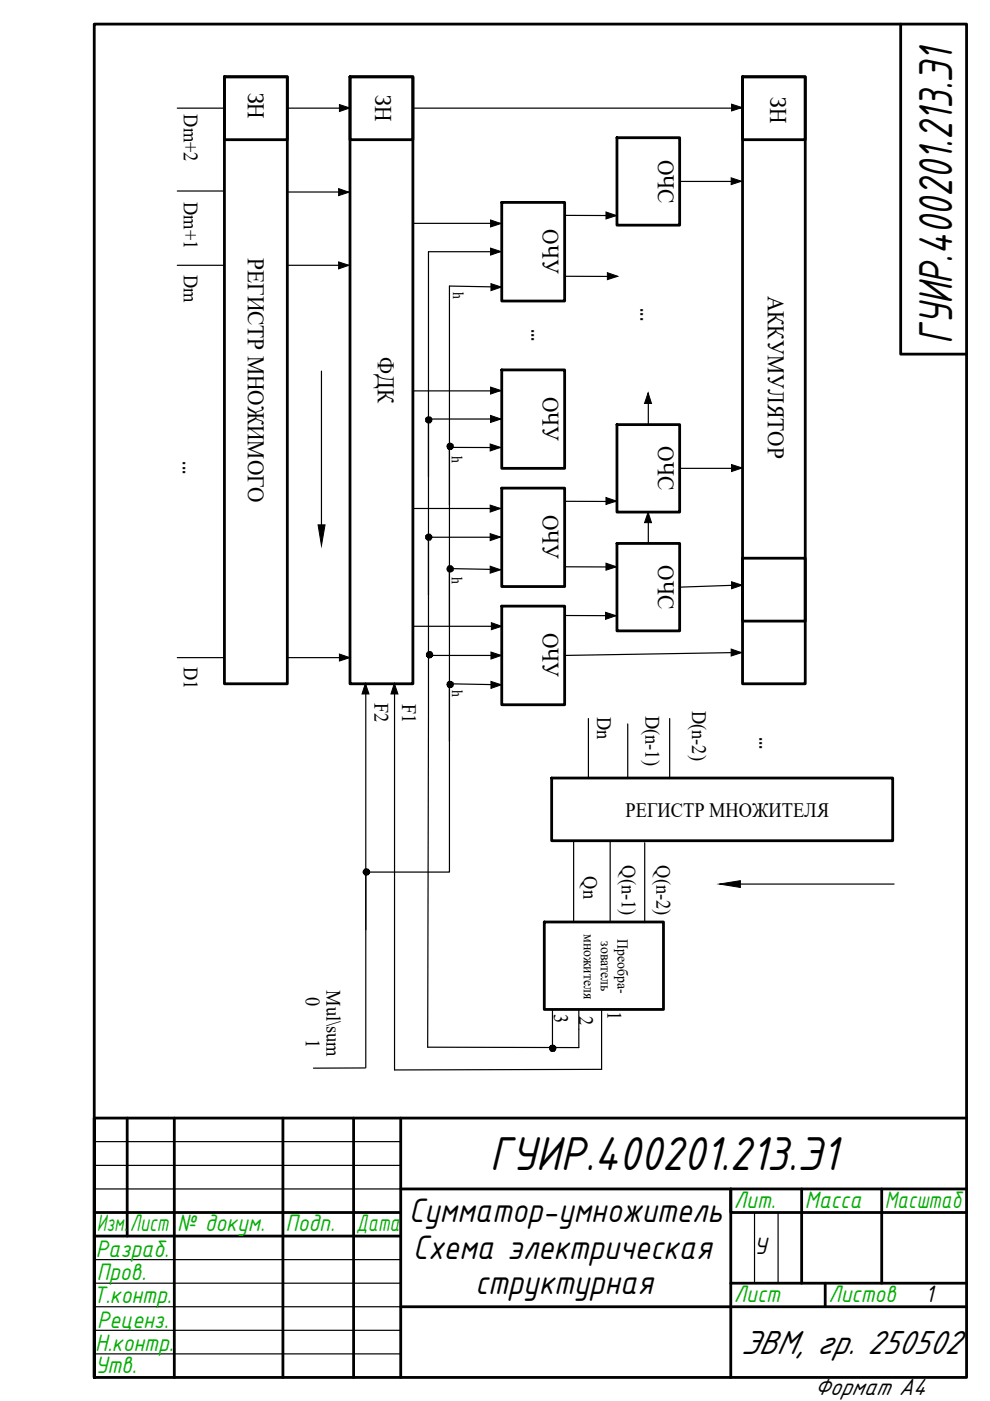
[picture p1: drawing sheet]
<svg xmlns="http://www.w3.org/2000/svg" width="210mm" height="297mm" viewBox="0 0 210 297" stroke-linecap="round" stroke-linejoin="round" font-family="sans-serif">
<!-- layer: 0 -->
<g fill="none" stroke="#000" stroke-width=".59">
<path d="M47.6 16.3h13.3v128.7h-13.3zM47.6 16.3h13.3v13.3h-13.3zM74.2 16.3h13.3v128.7h-13.3zM74.2 16.3h13.3v13.3h-13.3zM157.4 16.3h13.3v128.7h-13.3zM157.4 16.3h13.3v13.3h-13.3zM191 5.1v70h13.9M130.8 29.2h13.3v18.5h-13.3zM106.4 42.9h13.3v20.9h-13.3zM106.4 78.4h13.3v20.9h-13.3zM130.8 90h13.3v18.6h-13.3zM106.4 103.5h13.3v20.9h-13.3z"/>
<path d="M130.8 115.2h13.3v18.6h-13.3zM157.4 118.3h13.3v13.4h-13.3zM106.4 128.5h13.3v20.9h-13.3zM117 165h72.3v13.3h-72.3zM115.4 195.5h25.3v18.5h-25.3zM27 237.1v25M37 237.1v54.9M60 237.1v54.9M75 237.1v54.9M85 237.1v54.9M204.9 237.1h-184.9v54.9h184.9v-286.9h-184.9v286.9M20 257.1h65"/>
<path d="M85 252.1h119.9M170 252.1v20M186.9 252.1v20M204.9 257.1h-50v-5v39.9M20 262.1h65M85 277.1h119.9M154.9 272.1h50M175 272.1v5"/>
</g>
<path d="M20 242h65M20 247.1h65M20 252.1h65M160 257.1v15M165 257.1v15M20 267.1h65M20 272.1h65M20 277.1h65M20 282.1h65M20 287h65" fill="none" stroke="#000" stroke-width=".25"/>
<g fill="none" stroke="#000" stroke-width=".25">
<path d="M37.6 22.9h10M60.9 22.9h13.3M87.5 22.9h69.9M144.1 38.5h13.3M37.6 56.2h10M37.6 40.5h10M60.9 40.7h13.3M60.9 56.2h13.3M87.5 47.4h18.9M106.4 53.4h-15.6v85.6h15.6M119.7 58.6h11.1M119.7 45.7h11.1"/>
<path d="M68.2 78.7v32.6M106.4 60.9l-11.1-.3v124.3h-17.7M87.5 82.9h18.9M106.3 94.9h-11v12.1M106.4 88.8h-15.6v12.3M137.5 83.3v6.7M144.1 99.3h13.3M87.5 107.8h18.9M106.4 113.9h-15.6v12.2M119.7 106.3h11.1M137.5 108.6v6.6M37.6 139.4h10"/>
<path d="M60.9 139.4h13.3M87.5 132.8h18.9M90.8 139l-.1 83 32 .1v-7.9M106.4 120.8l-11.1-.2v12.2M119.7 130.5h11.1M119.7 120.2h11.1M157.4 131.7h13.3v13.3h-13.3zM157.4 138.3l-37.7 .7M157.4 124l-13.3 .5M77.6 145v81.4M83.7 145v81.9l43.9-.2M106.4 145.2l-11.1-.2v12.2"/>
<path d="M124.8 152.3v12.7M133.1 153.5v11.5M142 152.3v12.7M121.6 178.3v16.9M129.4 178.3v16.9M136.7 178.7v16.9M157 187.4h32.6M117.1 214.2v7.9M127.6 214v12.6M77.4 226.4l-10.9 .1"/>
</g>
<!-- layer: 0 -->
<g fill="#000" stroke="#000" stroke-width=".21">
<path d="M90.3 89v.4l.6-.4zM90.3 89.4l.6-.4-.3 .6zM90.9 89l-.3 .6 .3 .1z"/>
<path d="M90.9 89v.7l.3-.1zM90.9 89l.6 .4-.3 .2zM90.9 89l.6 .4 .1-.4z"/>
<path d="M90.6 88.5l.3 .5v-.6zM90.3 88.7l.3-.2 .3 .5zM90.3 88.7v.3h.6z"/>
<path d="M90.9 89h.7l-.1-.3zM91.2 88.5l.3 .2-.6 .3zM90.9 88.4v.6l.3-.5z"/>
<path d="M94.8 94.6l.1 .3 .5-.3zM94.9 94.9l.5-.3-.3 .6zM95.4 94.6l-.3 .6 .3 .1z"/>
<path d="M95.4 94.6v.7l.4-.1zM95.4 94.6l.6 .3-.2 .3zM95.4 94.6l.6 .3 .1-.3z"/>
<path d="M95.1 94.1l.3 .5v-.6zM95.1 94.1l.3 .5-.5-.3zM94.9 94.3l-.1 .3h.6z"/>
<path d="M95.4 94.6h.7l-.1-.3zM95.8 94.1l.2 .2-.6 .3zM95.4 94v.6l.4-.5z"/>
<path d="M90.3 113.9v.3l.6-.3zM90.3 114.2l.6-.3-.3 .6zM90.9 113.9l-.3 .6h.3z"/>
<path d="M90.9 113.9v.6h.3zM90.9 113.9l.6 .3-.3 .3zM90.9 113.9l.6 .3 .1-.3z"/>
<path d="M90.6 113.3l.3 .6v-.7zM90.6 113.3l.3 .6-.6-.3zM90.3 113.6v.3h.6z"/>
<path d="M90.9 113.9h.7l-.1-.3zM91.2 113.3l.3 .3-.6 .3zM90.9 113.2v.7l.3-.6z"/>
<path d="M95.1 120l.3 .6v-.6zM95.1 120l.3 .6-.5-.3zM94.9 120.3l-.1 .3h.6z"/>
<path d="M90.4 138.8l.1 .3 .6-.3zM90.5 139.1l.6-.3-.3 .6zM91.1 138.8l-.3 .6 .3 .1z"/>
<path d="M91.1 138.8v.7l.3-.1zM91.1 138.8l.6 .3-.3 .3zM91.1 138.8l.6 .3v-.3z"/>
<path d="M90.8 138.2l.3 .6v-.6zM90.8 138.2l.3 .6-.6-.3zM90.5 138.5l-.1 .3h.7z"/>
<path d="M91.1 138.8h.6v-.3zM91.4 138.2l.3 .3-.6 .3zM91.1 138.2v.6l.3-.6z"/>
<path d="M94.8 120.6l.1 .4 .5-.4zM94.9 121l.5-.4-.3 .6zM95.4 120.6l-.3 .6 .3 .1z"/>
<path d="M95.4 120.6v.7l.4-.1zM95.4 120.6l.6 .4-.2 .2zM95.4 120.6l.6 .4 .1-.4z"/>
<path d="M95.4 120.6h.7l-.1-.3zM95.8 120l.2 .3-.6 .3zM95.4 120v.6l.4-.6z"/>
<path d="M94.8 145.1l.1 .3 .5-.3zM94.9 145.4l.5-.3-.3 .6zM95.4 145.1l-.3 .6 .3 .1z"/>
<path d="M95.4 145.1v.7l.4-.1zM95.4 145.1l.6 .3-.2 .3zM95.4 145.1l.6 .3 .1-.3z"/>
<path d="M95.1 144.6l.3 .5v-.6zM94.9 144.8l.2-.2 .3 .5zM94.9 144.8l-.1 .3h.6z"/>
<path d="M95.4 145.1h.7l-.1-.3zM95.8 144.6l.2 .2-.6 .3zM95.4 144.5v.6l.4-.5z"/>
<path d="M77 184.9l.1 .3 .6-.3zM77.1 185.2l.6-.3-.4 .5zM77.7 184.9l-.4 .5 .4 .1z"/>
<path d="M77.7 184.9v.6l.3-.1zM77.7 184.9l.6 .3-.3 .2zM77.7 184.9l.6 .3 .1-.3z"/>
<path d="M77.3 184.3l.4 .6v-.7zM77.3 184.3l.4 .6-.6-.3zM77.1 184.6l-.1 .3h.7z"/>
<path d="M77.7 184.9h.7l-.1-.3zM78 184.3l.3 .3-.6 .3zM77.7 184.2v.7l.3-.6z"/>
<path d="M116.5 222.2l.1 .4 .6-.4zM116.6 222.6l.6-.4-.4 .6zM117.2 222.2l-.4 .6 .4 .1z"/>
<path d="M117.2 222.2v.7l.3-.1zM117.2 222.2l.6 .4-.3 .2zM117.2 222.2l.6 .4 .1-.4z"/>
<path d="M116.8 221.7l.4 .5v-.6zM116.8 221.7l.4 .5-.6-.3zM116.6 221.9l-.1 .3h.7z"/>
<path d="M117.2 222.2h.7l-.1-.3zM117.5 221.7l.3 .2-.6 .3zM117.2 221.6v.6l.3-.5z"/>
</g>
<g fill="#000" stroke="#000" stroke-width=".21">
<path d="M71.8 40l2.2 .8-2.2 .7zM72 22.2l2.2 .7-2.2 .8zM155 37.7l2.2 .7-2.2 .7zM155.1 22.1l2.3 .7-2.3 .7zM71.8 55.5l2.2 .7-2.2 .8zM104 46.6l2.2 .8-2.2 .7zM104 52.6l2.2 .7-2.2 .8zM128.5 44.9l2.2 .8-2.2 .7zM128.8 57.8l2.2 .8-2.2 .7zM104.1 60.1l2.2 .8-2.2 .7zM103.9 94.1l2.2 .8-2.2 .7zM104 82.1l2.2 .7-2.2 .8z"/>
<path d="M104 88.1l2.2 .7-2.2 .8zM137.4 83.3l.7 2.2h-1.4zM155.1 98.5l2.3 .7-2.3 .8zM67.4 111.3h1.5l-.7 4.4zM103.9 107.1l2.2 .7-2.2 .8zM103.9 113.1l2.2 .8-2.2 .7zM128.5 105.5l2.2 .7-2.2 .8zM128.5 119.4l2.2 .8-2.2 .7zM137.4 108.6l.7 2.2h-1.4zM72 138.7l2.2 .7-2.2 .8zM103.9 120l2.2 .8-2.2 .7zM104.1 138.2l2.2 .8-2.2 .7z"/>
<path d="M104.2 132l2.2 .8-2.2 .7zM128.4 129.8l2.2 .7-2.2 .8zM155 137.6l2.2 .8-2.2 .7zM155.1 123.3l2.3 .8-2.3 .7zM77.5 144.9l.7 2.2h-1.4zM83.6 144.9l.8 2.2h-1.5zM104.1 144.5l2.2 .7-2.2 .8zM152.5 187.4l4.5-.7v1.5z"/>
</g>
<g font-size="10.9">
<text x="201.9" y="72.8" transform="rotate(-90 201.9 72.8)">ГУИР.400201.213.Э1</text>
<text x="103.8" y="248">ГУИР.400201.213.Э1</text>
</g>
<g font-size="7.8">
<text x="86.7" y="259.1">Сумматор-умножитель</text>
<text x="87.5" y="267">Схема электрическая</text>
<text x="100.7" y="274.3">структурная</text>
<text x="157.1" y="287.1">ЭВМ, гр. 250502</text>
</g>
<g font-size="5.4" fill="#00ad00">
<text x="155.6" y="256.1">Лит.</text>
<text x="170.6" y="256.1">Масса</text>
<text x="187.6" y="256.1">Масштаб</text>
<text x="20.5" y="261">Изм.</text>
<text x="27.5" y="261">Лист</text>
<text x="37.5" y="261">№ докум.</text>
<text x="60.5" y="261">Подп.</text>
<text x="75.5" y="261">Дата</text>
<text x="20.3" y="266.5">Разраб.</text>
<text x="20.5" y="271.5">Пров.</text>
<text x="19.7" y="276.3">Т.контр.</text>
<text x="20.6" y="281.6">Реценз.</text>
<text x="155.6" y="276">Лист</text>
<text x="175.6" y="276">Листов</text>
<text x="20.2" y="286.5">Н.контр.</text>
<text x="20.2" y="291.2">Утв.</text>
</g>
<g font-size="5.4">
<text x="159.9" y="265.8">У</text>
<text x="196.2" y="276.1">1</text>
<text x="172.6" y="295.9">Формат А4</text>
</g>
<g font-size="5.1">
<text x="52.6" y="19.6" transform="rotate(90 52.6 19.6)">ЗН</text>
<text x="79.5" y="20.2" transform="rotate(90 79.5 20.2)">ЗН</text>
<text x="163.3" y="20.5" transform="rotate(90 163.3 20.5)">ЗН</text>
<text x="139.4" y="33.9" transform="rotate(90 139.4 33.9)">ОЧС</text>
<text x="115" y="48.6" transform="rotate(90 115 48.6)">ОЧУ</text>
<text x="52.6" y="54.7" transform="rotate(90 52.6 54.7)">РЕГИСТР МНОЖИМОГО</text>
<text x="162.8" y="62.7" transform="rotate(90 162.8 62.7)">АККУМУЛЯТОР</text>
<text x="80.1" y="75.7" transform="rotate(90 80.1 75.7)">ФДК</text>
<text x="115" y="84.1" transform="rotate(90 115 84.1)">ОЧУ</text>
<text x="139.4" y="94.6" transform="rotate(90 139.4 94.6)">ОЧС</text>
<text x="115" y="109.1" transform="rotate(90 115 109.1)">ОЧУ</text>
<text x="139.4" y="119.8" transform="rotate(90 139.4 119.8)">ОЧС</text>
<text x="115" y="134.2" transform="rotate(90 115 134.2)">ОЧУ</text>
</g>
<g font-size="4.9">
<text x="135.8" y="65.3" transform="rotate(90 135.8 65.3)">...</text>
<text x="112.7" y="69.8" transform="rotate(90 112.7 69.8)">...</text>
<text x="38.8" y="97.8" transform="rotate(90 38.8 97.8)">...</text>
<text x="161" y="156.2" transform="rotate(90 161 156.2)">...</text>
</g>
<g font-size="4.3">
<text x="39" y="24.2" transform="rotate(90 39 24.2)">Dm+2</text>
<text x="39" y="42.9" transform="rotate(90 39 42.9)">Dm+1</text>
<text x="39" y="58.2" transform="rotate(90 39 58.2)">Dm</text>
<text x="39" y="141.4" transform="rotate(90 39 141.4)">D1</text>
<text x="79.4" y="149" transform="rotate(90 79.4 149)">F2</text>
<text x="85.3" y="149.2" transform="rotate(90 85.3 149.2)">F1</text>
<text x="126.6" y="152" transform="rotate(90 126.6 152)">Dn</text>
<text x="136.9" y="151.8" transform="rotate(90 136.9 151.8)">D(n-1)</text>
<text x="146.7" y="150.7" transform="rotate(90 146.7 150.7)">D(n-2)</text>
<text x="132.6" y="173.2">РЕГИСТР МНОЖИТЕЛЯ</text>
<text x="123.7" y="185.8" transform="rotate(90 123.7 185.8)">Qn</text>
<text x="131.9" y="183.5" transform="rotate(90 131.9 183.5)">Q(n-1)</text>
<text x="139.2" y="183.5" transform="rotate(90 139.2 183.5)">Q(n-2)</text>
<text x="69.2" y="210" transform="rotate(90 69.2 210)">Mul\sum</text>
<text x="64.8" y="211.3" transform="rotate(90 64.8 211.3)">0</text>
<text x="117.5" y="215.1" transform="rotate(90 117.5 215.1)">3</text>
<text x="122.8" y="215.3" transform="rotate(90 122.8 215.3)">2</text>
<text x="128.8" y="214.4" transform="rotate(90 128.8 214.4)">1</text>
<text x="64.8" y="220.3" transform="rotate(90 64.8 220.3)">1</text>
</g>
<g font-size="3.3">
<text x="96.1" y="61.9" transform="rotate(90 96.1 61.9)">h</text>
<text x="95.8" y="96.7" transform="rotate(90 95.8 96.7)">h</text>
<text x="95.8" y="122.2" transform="rotate(90 95.8 122.2)">h</text>
<text x="95.9" y="146.4" transform="rotate(90 95.9 146.4)">h</text>
<text x="123.8" y="198" transform="rotate(90 123.8 198)">множителя</text>
<text x="127.4" y="199.6" transform="rotate(90 127.4 199.6)">зователь</text>
<text x="130.9" y="199.1" transform="rotate(90 130.9 199.1)">Преобра-</text>
</g>
</svg>
